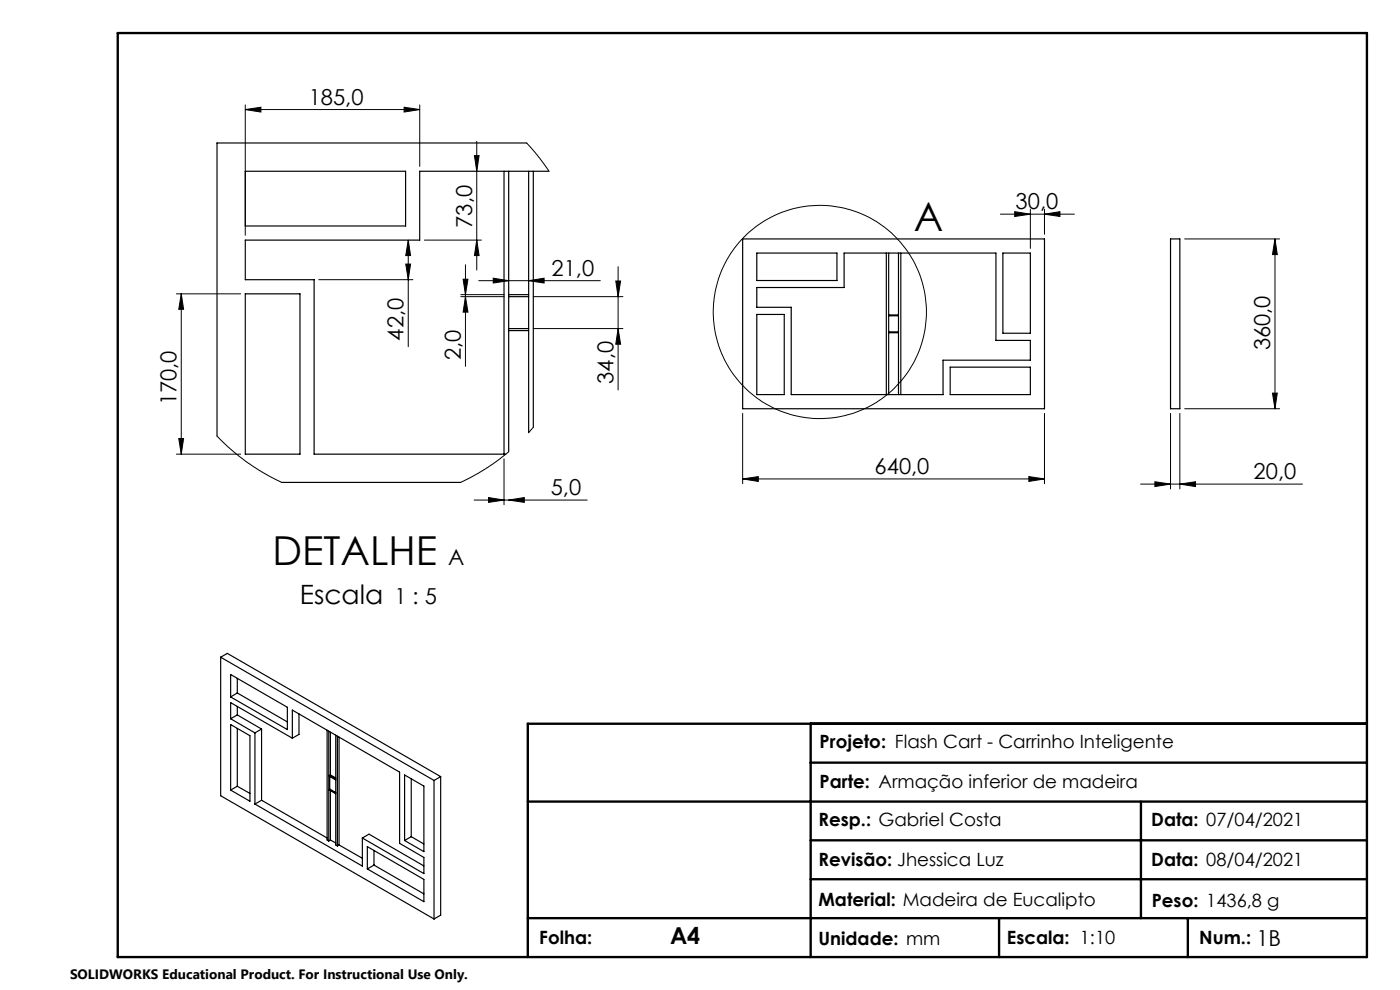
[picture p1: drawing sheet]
<svg xmlns="http://www.w3.org/2000/svg" width="297mm" height="210mm" viewBox="0 0 297 210" stroke-linecap="round" stroke-linejoin="round" font-family="sans-serif">
<g fill="none" stroke="#000" stroke-width=".21">
<path d="M52 23.2l3.4-.5v1.1zM52 22.3v27.6M52 23.2h37M85.7 22.7l3.3 .5-3.3 .6zM89 22.3v13M100.6 33h1l-.5 3.3zM101.1 30v27.3M111.7 30.3l2.7 3.2 2.1 2.8M67.6 59.3h20M86.1 56h1l-.5 3.3zM86.6 50.9v22.6M86.6 50.9l.5 3.3h-1z"/>
<path d="M90 50.9h12.1M98.2 59.2h1.1l-.6 3.3zM98.7 56.2v21.5M101.1 50.9l.5 3.3h-1zM101.6 59.5h25.8M104.6 59l3.3 .5-3.3 .5zM112.1 59.5l3.3-.5v1zM130.6 59.6h1.1l-.6 3.3zM131.1 56.6v26.1M212.2 45.4h15.7M215.3 44.9l3.3 .5-3.3 .5zM218.6 44.4v8.3"/>
<path d="M221.6 45.4l3.3-.5v1zM221.6 44.4v5.3M251.3 50.7h20.2M270.5 50.7l.5 3.3h-1.1zM270.5 50.7v36M37.4 62.3h13.6M38.5 62.3v34M38.5 62.3l.4 3.3h-1zM97.8 62.9h9.1M97.8 62.5h9.1M98.7 62.9l.6 3.3h-1.1zM113.1 62.9h19.1"/>
<path d="M113.1 69.7h19.1M131.1 69.7l.6 3.3h-1.1zM37.4 96.3h13.6M37.9 93h1l-.4 3.3zM46 92.5l3.4 3.2 3.3 2.6 3.6 2.2 3.5 1.8M106.9 97.3v9.8M107.9 95.8l-2 1.6-3.1 2.2-5.1 2.7M113.1 90.7l-1 1.1M157.6 87.7v14.9M221.6 87.7v14.9M248.3 87.7v16M250.3 87.7v16"/>
<path d="M251.3 86.7h20.2M269.9 83.4h1.1l-.5 3.3zM100.6 106.1h24M103.6 105.5l3.3 .6-3.3 .5zM107.9 106.1l3.3-.6v1.1zM157.6 101.6l3.3-.5v1zM157.6 101.6h64M218.3 101.1l3.3 .5-3.3 .5zM242 102.7h34.3M245 102.2l3.3 .5-3.3 .5zM250.3 102.7l3.3-.5v1z"/>
<circle cx="173.9" cy="66.2" r="22.6"/>
</g>
<path d="M25 7h265v196h-265zM172 153.5v49.5M290 153.5h-178v49.5M112 170h178M172 178.3h118M172 161.8h118M242 170v24.8M112 194.8h178M172 186.5h118M211.9 194.8v8.2M252 194.8v8.2" fill="none" stroke="#000" stroke-width=".5"/>
<g fill="#000">
<path d="M85.7 22.7l3.3 .5-3.3 .6zM52 23.2l3.4-.5v1.1zM112.1 59.5l3.3-.5v1zM104.6 59l3.3 .5-3.3 .5z"/>
<path d="M100.6 33h1l-.5 3.3zM101.1 50.9l.5 3.3h-1zM38.5 62.3l.4 3.3h-1zM37.9 93h1l-.4 3.3zM86.6 50.9l.5 3.3h-1zM86.1 56h1l-.5 3.3zM130.6 59.6h1.1l-.6 3.3zM131.1 69.7l.6 3.3h-1.1z"/>
<path d="M269.9 83.4h1.1l-.5 3.3zM270.5 50.7l.5 3.3h-1.1zM98.7 62.9l.6 3.3h-1.1zM98.2 59.2h1.1l-.6 3.3z"/>
<path d="M157.6 101.6l3.3-.5v1zM218.3 101.1l3.3 .5-3.3 .5zM215.3 44.9l3.3 .5-3.3 .5zM221.6 45.4l3.3-.5v1zM245 102.2l3.3 .5-3.3 .5zM250.3 102.7l3.3-.5v1zM103.6 105.5l3.3 .6-3.3 .5zM107.9 106.1l3.3-.6v1.1z"/>
</g>
<g fill="none" stroke="#000" stroke-width=".25">
<path d="M52 36.3h34v11.6h-34zM106.9 36.3v60M107.9 36.3v59.5M111.7 30.3h-65.7v62.2M112.1 36.3v55.5M113.1 36.3v54.4M116.5 36.3h-27.5v14.6h-37v8.4h14.6v37h40.7M157.6 50.7h64v36h-64zM160.5 53.7h17.1v5.8h-17.1zM188 53.7v30M188.5 53.7v30M190.6 53.7v30"/>
<path d="M191.1 53.7v30M212.8 53.7h5.8v17h-5.8zM248.3 50.7h2v36h-2zM52 62.3h11.6v34h-11.6zM107.9 70.1h4.2M107.9 69.7h4.2M107.9 62.5h4.2M107.9 62.9h4.2M160.5 61h18.6v-7.3h32.2v18.5h7.3v4.2h-18.5v7.3h-32.2v-18.5h-7.4zM160.5 66.7h5.9v17h-5.9zM188.5 70.6h2.1M188.5 70.4h2.1"/>
<path d="M188.5 66.8h2.1M188.5 67h2.1M201.6 77.9h17v5.8h-17zM59.8 102.3h37.9M46.8 139.4l45.3 26.2M46.8 139.4v29.4l45.3 26.1M46.8 139.4l1.4-.8 45.3 26.1M48.9 152.5v-3.5l13.1 7.6M48.9 143.1l12.1 6.9v4.8l-12.1-7zM48.9 153.7l4.1 2.4v13.9l-4.1-2.4zM48.9 152.5l5.2 3M50.3 147l-1.4 .8"/>
<path d="M50.3 147l10.7 6.1M50.3 143.9v3.1M50.3 149.9v1.8M50.3 154.5v12.3M50.3 151.7l-1.4 .8M50.3 151.7l5.2 2.9M54.1 155.5v15.1M55.5 154.6l-1.4 .9M55.5 154.6v15.1M62 156.6v-6l22.8 13.2v15.1l5.1 3v3.4l-13-7.5M63.4 151.4v4.4l-1.4 .8M69.4 154.9v23.3l.3 .2"/>
<path d="M69.7 155.1v23.3M70.1 155.3v9.1M71.2 156v23.2l.4 .2M71.6 156.2v23.2M71.9 156.4v22.8M50.3 166.8l-1.4 .8M50.3 166.8l2.7 1.5M54.1 170.6l22.8 13.1v-5.9M55.5 169.7l13.9 8.1M55.5 169.7l-1.4 .9M69.9 167.5l1.3 .7M69.9 164.5v.2l1.3 .7"/>
<path d="M69.9 167.5v.1l1.3 .8M69.9 164.5l1.3 .8M70 164.7v2.7M70 167.4l-.1 .1M70 167.4l1.2 .7M70.1 178.2l-.4 .2M70.1 164.4l-.2 .1M70.1 167.7v10.5M70.1 164.4l1.1 .6M70.1 178.2l1.1 .6M71.9 179.2l-.3 .2M71.9 179.2l5 2.9"/>
<path d="M76.9 177.8l1.4-.9 11.6 6.8M77.9 179.6l12 6.9v4.8l-12-7zM85.8 164.4l4.1 2.3v13.9l-4.1-2.3zM87.2 177.5l-1.4 .8M87.2 165.2v12.3M87.2 177.5l2.7 1.5M92.1 165.6v29.3M93.5 164.7v29.4l-1.4 .8M93.5 164.7l-1.4 .9M79.3 183.5l-1.4 .8M79.3 183.5l10.6 6.1M79.3 180.4v3.1"/>
</g>
<g font-size="8.5">
<text x="193.9" y="49.1">A</text>
<text x="57.8" y="119.8">DETALHE</text>
</g>
<text font-size="5.6" x="63.6" y="128.1">Escala</text>
<text font-size="4.9" x="142.1" y="200.2">A4</text>
<g font-size="4.7">
<text x="65.5" y="22.2">185,0</text>
<text x="215.5" y="44.4">30,0</text>
<text x="100.1" y="48.3" transform="rotate(-90 100.1 48.3)">73,0</text>
<text x="117" y="58.5">21,0</text>
<text x="85.6" y="72.2" transform="rotate(-90 85.6 72.2)">42,0</text>
<text x="97.8" y="76.4" transform="rotate(-90 97.8 76.4)">2,0</text>
<text x="269.5" y="74.3" transform="rotate(-90 269.5 74.3)">360,0</text>
<text x="130.1" y="81.4" transform="rotate(-90 130.1 81.4)">34,0</text>
<text x="37.4" y="86" transform="rotate(-90 37.4 86)">170,0</text>
<text x="185.5" y="100.6">640,0</text>
<text x="266" y="101.7">20,0</text>
<text x="116.8" y="105">5,0</text>
<text x="95.1" y="119.8">A</text>
<text x="83.7" y="128">1 : 5</text>
<text x="266.5" y="200.6">1B</text>
</g>
<g font-size="3.9">
<text x="173.9" y="158.6">Projeto: Flash Cart - Carrinho Inteligente</text>
<text x="173.9" y="167.2">Parte: Armação inferior de madeira</text>
<text x="173.6" y="175.1">Resp.: Gabriel Costa</text>
<text x="244.2" y="175.3">Data: 07/04/2021</text>
<text x="173.6" y="183.7">Revisão: Jhessica Luz</text>
<text x="244.2" y="183.7">Data: 08/04/2021</text>
<text x="173.6" y="192.2">Material: Madeira de Eucalipto</text>
<text x="244.3" y="192.3">Peso: 1436,8 g</text>
<text x="114.4" y="200.2">Folha:</text>
<text x="173.6" y="200.4">Unidade: mm</text>
<text x="213.6" y="200.2">Escala: 1:10</text>
<text x="254.4" y="200.2">Num.:</text>
</g>
<text font-size="2.9" x="14.9" y="207.6">SOLIDWORKS Educational Product. For Instructional Use Only.</text>
</svg>
